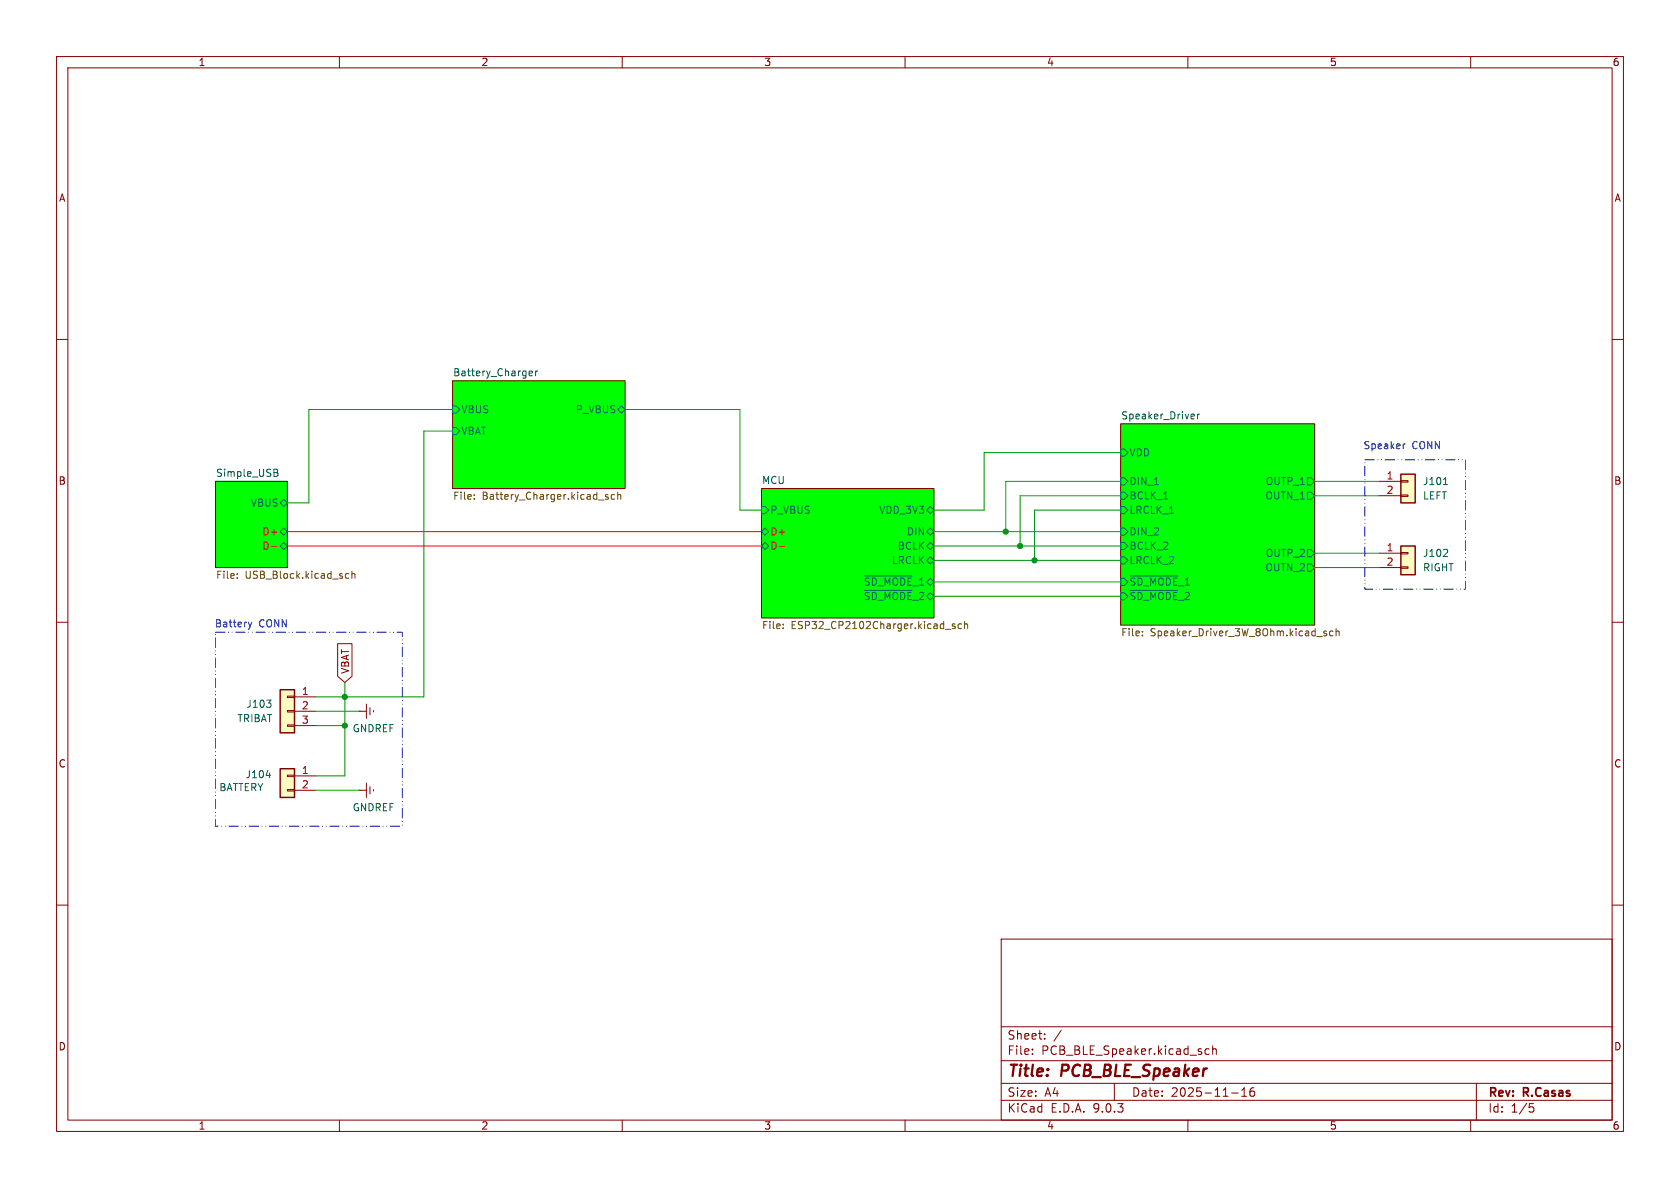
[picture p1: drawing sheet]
<svg xmlns="http://www.w3.org/2000/svg" width="297mm" height="210mm" viewBox="0 0 297 210" stroke-linecap="round" stroke-linejoin="round" font-family="sans-serif">
<g fill="none" stroke="#840000" stroke-width=".18">
<path d="M10 10h277v190h-277zM12 12h273v186h-273zM60 10v2M110 10v2M160 10v2M210 10v2M260 10v2M10 60h2M80 67.3h30.5v19.1h-30.5zM198.1 74.9h34.3v35.6h-34.3zM285 60h2M38.1 85.1h12.7v15.2h-12.7z"/>
<path d="M134.6 86.4h30.5v22.8h-30.5zM10 110h2M285 110h2M63.5 139.7h.1M63.5 139.7h1.3M64.8 138.4v2.6M65.4 139.1v1.2M66 139.6v.2M10 160h2M177 166h108v32h-108zM285 160h2M60 198v2"/>
<path d="M110 198v2M160 198v2M177 194.5h108M177 191.5h108M177 187.5h108M177 181.5h108M182.5 186.3v.1M182.5 185.5v.1M184.7 183.6v.1M184.7 182.8v.1M187.6 182.1l-1.3 2M197 191.5v3"/>
<path d="M210 198v2M213.7 185.5l-.4-.1-.3 .3v.4l.2 .2h.5M214.4 185.5l.2-.1 .4 .1v.9M214.4 184.9v1.5M217.7 193.2h1.2M219.5 193.8h.9M219.5 192.7l.5-.4v1.5M221.7 192.3a.59 .59 0 0 0-.7 .6v.6l.1 .2 .4 .1 .2-.1 .1-.5-.1-.3h-.5l-.2 .3M260 198v2M261 191.5v6.5M270.4 195.1h.7M270.5 195.7h.4l.3 .3-.2 .5-.5 .1"/>
</g>
<g fill="#0f0" stroke="#0f0" stroke-width=".18">
<path d="M38.1 85.1h12.7v15.2h-12.7z"/>
<path d="M134.6 86.4h30.5v22.8h-30.5z"/>
<path d="M198.1 74.9h34.3v35.6h-34.3z"/>
<path d="M80 67.3h30.5v19.1h-30.5z"/>
</g>
<g fill="none" stroke="#006464" stroke-width=".18">
<path d="M80 75.6h.6l.7 .6-.7 .6h-.6zM80 71.8h.6l.7 .6-.7 .6h-.6zM93.6 66.4h.5M93.6 65.6h.4l.1 .3-.6 .1M94.7 65.6v.8M95 65.6l-.3 .2M109.2 72.4l.7-.6 .6 .6-.6 .6zM198.1 79.4h.7l.6 .6-.6 .6h-.7zM211 73.2l.2 .3-.6 .1M211.1 74l-.1 .1M211.7 73.2v.9M212.1 73.2l-.4 .3"/>
<path d="M48.4 82.9l.6 .2 .1 .2-.3 .2M48.4 83.5h.4M48.8 83.5l.3 .3v.3l-.7 .1M49.5 94l.7-.7 .6 .7-.6 .6zM49.5 96.5l.7-.6 .6 .6-.6 .7zM50.2 88.3l.6 .6-.6 .6-.7-.6zM134.6 96.5l.7-.6 .6 .6-.6 .7zM134.6 94l.7-.7 .6 .7-.6 .6zM134.6 89.5h.7l.6 .7-.6 .6h-.7zM163.8 99.1l.7-.7 .6 .7-.6 .6zM163.8 96.5l.7-.6 .6 .6-.6 .7zM163.8 94l.7-.7 .6 .7-.6 .6z"/>
<path d="M163.8 90.2l.7-.7 .6 .7-.6 .6zM198.1 98.4h.7l.6 .7-.6 .6h-.7zM198.1 87h.7l.6 .6-.6 .7h-.7zM198.1 95.9h.7l.6 .6-.6 .7h-.7zM198.1 84.5h.7l.6 .6-.6 .6h-.7zM198.1 93.3h.7l.6 .7-.6 .6h-.7zM198.1 89.5h.7l.6 .7-.6 .6h-.7zM205.7 88.2h.8M231.1 97.2h.7l.6 .6-.6 .6h-.7zM231.1 87h.7l.6 .6-.6 .7h-.7zM231.1 99.7h.7l.6 .6-.6 .7h-.7zM231.1 84.5h.7l.6 .6-.6 .6h-.7z"/>
<path d="M152.8 101.8h8.4M152.8 104.4h8.4M198.1 104.8h.7l.6 .6-.6 .6h-.7zM198.1 102.2h.7l.6 .7-.6 .6h-.7zM199.8 101.8h8.4M199.8 104.4h8.4"/>
</g>
<path d="M48 96.6h.9M137.8 96.6h.9" fill="none" stroke="#f00" stroke-width=".18"/>
<g fill="none" stroke="#725600" stroke-width=".18">
<path d="M83.9 88.1v.2M83.9 87.5v.1M107 87.7l.6 .3-.2 .3-.4-.1M107.5 87.5l-.3-.1-.2 .2M108.7 87.5l-.4-.1-.2 .3 .1 .5h.5M109.2 87.5l.2-.1 .3 .1v.8M109.2 87v1.3M41.9 102.1v.1M41.9 101.5v.1M61.1 102.1l.2 .1h.4M61.7 101.5l-.4-.1-.2 .1M62.2 101.5l.2-.1 .3 .1 .1 .7"/>
<path d="M62.2 101v1.2M138.5 111v.1M138.5 110.3v.2M167.1 111.2h1M168.8 110.3h-.3l-.2 .2 .1 .1 .4 .2v.3h-.5M170 110.3h-.4l-.2 .2 .1 .6h.5M170.5 110.4l.2-.1h.3l.1 .8M170.5 109.9v1.2M202 112.3v.1M202 111.6v.1M234.5 111.6h-.3l-.2 .1 .1 .2 .4 .1v.3h-.5M235.7 111.6h-.4l-.2 .2 .1 .5h.5"/>
<path d="M236.2 111.7l.2-.1h.3v.8M236.2 111.1v1.3"/>
</g>
<path d="M247.6 83.8h2.6v5.1h-2.6z" fill="#ffffc2"/>
<path d="M247.6 83.8h2.6v5.1h-2.6z" fill="none" stroke="#840000" stroke-width=".25"/>
<path d="M243.8 85.1h3.8M243.8 87.6h3.8M247.6 85h1.3v.2h-1.3zM247.6 87.5h1.3v.3h-1.3z" fill="none" stroke="#840000" stroke-width=".18"/>
<path d="M255.2 85.7h.7" fill="none" stroke="#006464" stroke-width=".18"/>
<path d="M247.6 96.5h2.6v5.1h-2.6z" fill="#ffffc2"/>
<path d="M247.6 96.5h2.6v5.1h-2.6z" fill="none" stroke="#840000" stroke-width=".25"/>
<path d="M243.8 97.8h3.8M247.6 97.7h1.3v.2h-1.3zM243.8 100.3h3.8M247.6 100.2h1.3v.3h-1.3zM63.5 125.7h.1M63.5 125.7h1.3M64.8 124.5v2.5M65.4 125.1v1.3M66 125.6v.3" fill="none" stroke="#840000" stroke-width=".18"/>
<path d="M255.8 97.2l.1 .1v.3l-.8 .8h.8" fill="none" stroke="#006464" stroke-width=".18"/>
<path d="M49.5 121.9h2.6v7.6h-2.6z" fill="#ffffc2"/>
<path d="M49.5 121.9h2.6v7.6h-2.6z" fill="none" stroke="#840000" stroke-width=".25"/>
<path d="M50.8 123.1h1.3v.2h-1.3zM50.8 125.6h1.3v.3h-1.3zM50.8 128.1h1.3v.3h-1.3zM52.1 123.2h3.8M52.1 125.7h3.8M52.1 128.3h3.8" fill="none" stroke="#840000" stroke-width=".18"/>
<path d="M47.1 123.8h.8l-.4 .5M47.8 124.3l.1 .2-.1 .5" fill="none" stroke="#006464" stroke-width=".18"/>
<path d="M49.5 135.9h2.6v5.1h-2.6z" fill="#ffffc2"/>
<path d="M49.5 135.9h2.6v5.1h-2.6z" fill="none" stroke="#840000" stroke-width=".25"/>
<path d="M59.7 113.8h2.5v5.7l-1.2 1.2-1.3-1.2zM50.8 137h1.3v.3h-1.3zM50.8 139.6h1.3v.2h-1.3zM52.1 137.2h3.8M52.1 139.7h3.8" fill="none" stroke="#840000" stroke-width=".18"/>
<path d="M47.1 137.1h.7" fill="none" stroke="#006464" stroke-width=".18"/>
<g fill="none" stroke="#009600" stroke-width=".18">
<path d="M80 76.2h-5.1v47h-19M80 72.4h-25.4v16.5h-3.8M110.5 72.4h20.3v17.8h3.8M165.1 99.1h33M165.1 94h33M165.1 96.5h33M198.1 85.1h-20.3v8.9M198.1 80h-24.1v10.2h-8.9M198.1 90.2h-15.2v8.9M198.1 87.6h-17.8v8.9M232.4 85.1h11.4M232.4 97.8h11.4"/>
<path d="M232.4 87.6h11.4M165.1 102.9h33M165.1 105.4h33M232.4 100.3h11.4M55.9 125.7h7.6M55.9 128.3h5.1M55.9 139.7h7.6M61 120.7v16.5h-5.1"/>
</g>
<path d="M50.8 94h83.8M50.8 96.5h83.8" fill="none" stroke="#f00" stroke-width=".18"/>
<path d="M248.4 78.5l-.3 .1M43.9 110l.3 .8M44.2 110.8l-.2 .4M44.5 110l-.3 .8" fill="none" stroke="#0000c2" stroke-width=".18"/>
<path d="M241.3 81.3h17.8v22.8h-17.8zM38.1 111.8h33v34.3h-33z" fill="none" stroke="#0000c2" stroke-width=".18" stroke-dasharray="1.7 .6 0 .6 0 .6"/>
<g fill="#009600" stroke="#009600" stroke-width=".18">
<circle cx="177.8" cy="94" r=".46"/>
<circle cx="180.3" cy="96.5" r=".46"/>
<circle cx="182.9" cy="99.1" r=".46"/>
<circle cx="61" cy="123.2" r=".46"/>
<circle cx="61" cy="128.3" r=".46"/>
</g>
<g font-size="2.8" fill="#840000">
<text x="178" y="190.9">Title:</text>
<text x="187.7" y="190.9">PCB_BLE_Speaker</text>
</g>
<g font-size="2.1" fill="#840000">
<text x="178" y="184">Sheet:</text>
<text x="178" y="186.7">File:</text>
<text x="184.1" y="186.7">PCB_BLE_Speaker.kicad_sch</text>
<text x="178" y="196.9">KiCad</text>
<text x="178" y="194.1">Size:</text>
<text x="184.7" y="194.1">A4</text>
<text x="185.7" y="196.9">E.D.A.</text>
<text x="193.3" y="196.9">9.0.3</text>
<text x="200" y="194.1">Date:</text>
<text x="207" y="194.1">2025-11-16</text>
<text x="263" y="194.3">Rev:</text>
<text x="263" y="196.9">Id:</text>
<text x="267.1" y="196.9">1/5</text>
<text x="269.4" y="194.3">R.Casas</text>
</g>
<g font-size="1.8" fill="#840000">
<text x="35" y="11.9">1</text>
<text x="85" y="11.9">2</text>
<text x="135" y="11.9">3</text>
<text x="185" y="11.9">4</text>
<text x="235" y="11.9">5</text>
<text x="285" y="11.9">6</text>
<text x="10.3" y="35.9">A</text>
<text x="285.3" y="35.9">A</text>
<text x="10.3" y="85.9">B</text>
<text x="285.3" y="85.9">B</text>
<text x="61.9" y="119.2" transform="rotate(-90 61.9 119.2)">VBAT</text>
<text x="10.3" y="135.9">C</text>
<text x="285.3" y="135.9">C</text>
<text x="10.3" y="185.9">D</text>
<text x="285.3" y="185.9">D</text>
<text x="35" y="199.9">1</text>
<text x="85" y="199.9">2</text>
<text x="135" y="199.9">3</text>
<text x="185" y="199.9">4</text>
<text x="235" y="199.9">5</text>
<text x="285" y="199.9">6</text>
</g>
<g font-size="1.8" fill="#006464">
<text x="80" y="66.6">Battery_Charger</text>
<text x="81.5" y="77.1">VBAT</text>
<text x="81.5" y="73.3">VBUS</text>
<text x="101.7" y="73.3">P_VBUS</text>
<text x="198.1" y="74.2">Speaker_Driver</text>
<text x="199.6" y="80.9">VDD</text>
<text x="38.1" y="84.4">Simple_USB</text>
<text x="44.2" y="89.8">VBUS</text>
<text x="134.6" y="85.6">MCU</text>
<text x="199.6" y="88.5">BCLK_1</text>
<text x="199.6" y="86">DIN_1</text>
<text x="223.6" y="88.5">OUTN_1</text>
<text x="223.7" y="86">OUTP_1</text>
<text x="251.5" y="86">J101</text>
<text x="251.5" y="88.5">LEFT</text>
<text x="136.1" y="91">P_VBUS</text>
<text x="155.3" y="91">VDD_3V3</text>
<text x="160.2" y="94.8">DIN</text>
<text x="199.6" y="94.8">DIN_2</text>
<text x="199.6" y="91">LRCLK_1</text>
<text x="157.6" y="99.9">LRCLK</text>
<text x="158.6" y="97.4">BCLK</text>
<text x="199.6" y="99.9">LRCLK_2</text>
<text x="199.6" y="97.4">BCLK_2</text>
<text x="223.6" y="101.2">OUTN_2</text>
<text x="223.7" y="98.7">OUTP_2</text>
<text x="251.5" y="98.7">J102</text>
<text x="251.5" y="101.2">RIGHT</text>
<text x="152.6" y="103.7">~{SD_MODE}_1</text>
<text x="152.6" y="106.3">~{SD_MODE}_2</text>
<text x="199.6" y="106.3">~{SD_MODE}_2</text>
<text x="199.6" y="103.7">~{SD_MODE}_1</text>
<text x="43.5" y="125.3">J103</text>
<text x="41.9" y="127.9">TRIBAT</text>
<text x="62.2" y="129.6">GNDREF</text>
<text x="43.3" y="137.8">J104</text>
<text x="38.7" y="140.1">BATTERY</text>
<text x="62.2" y="143.6">GNDREF</text>
</g>
<g font-size="1.8" fill="#0000c2">
<text x="240.9" y="79.6">Speaker</text>
<text x="249.6" y="79.6">CONN</text>
<text x="37.9" y="111.1">Battery</text>
<text x="45.8" y="111.1">CONN</text>
</g>
<g font-size="1.8" fill="#725600">
<text x="80" y="88.7">File:</text>
<text x="85.2" y="88.7">Battery_Charger.kicad_sch</text>
<text x="38.1" y="102.6">File:</text>
<text x="43.3" y="102.6">USB_Block.kicad_sch</text>
<text x="134.6" y="111.5">File:</text>
<text x="139.8" y="111.5">ESP32_CP2102Charger.kicad_sch</text>
<text x="198.1" y="112.8">File:</text>
<text x="203.3" y="112.8">Speaker_Driver_3W_8Ohm.kicad_sch</text>
</g>
<g font-size="1.8" fill="#a90000">
<text x="245" y="84.8">1</text>
<text x="245" y="87.4">2</text>
<text x="245" y="97.5">1</text>
<text x="245" y="100.1">2</text>
<text x="53.3" y="122.9">1</text>
<text x="53.3" y="125.5">2</text>
<text x="53.3" y="128">3</text>
<text x="53.3" y="136.9">1</text>
<text x="53.3" y="139.4">2</text>
</g>
<g font-size="1.8" fill="#f00">
<text x="46.3" y="94.8">D+</text>
<text x="136.1" y="94.8">D+</text>
<text x="46.3" y="97.4">D-</text>
<text x="136.1" y="97.4">D-</text>
</g>
</svg>
